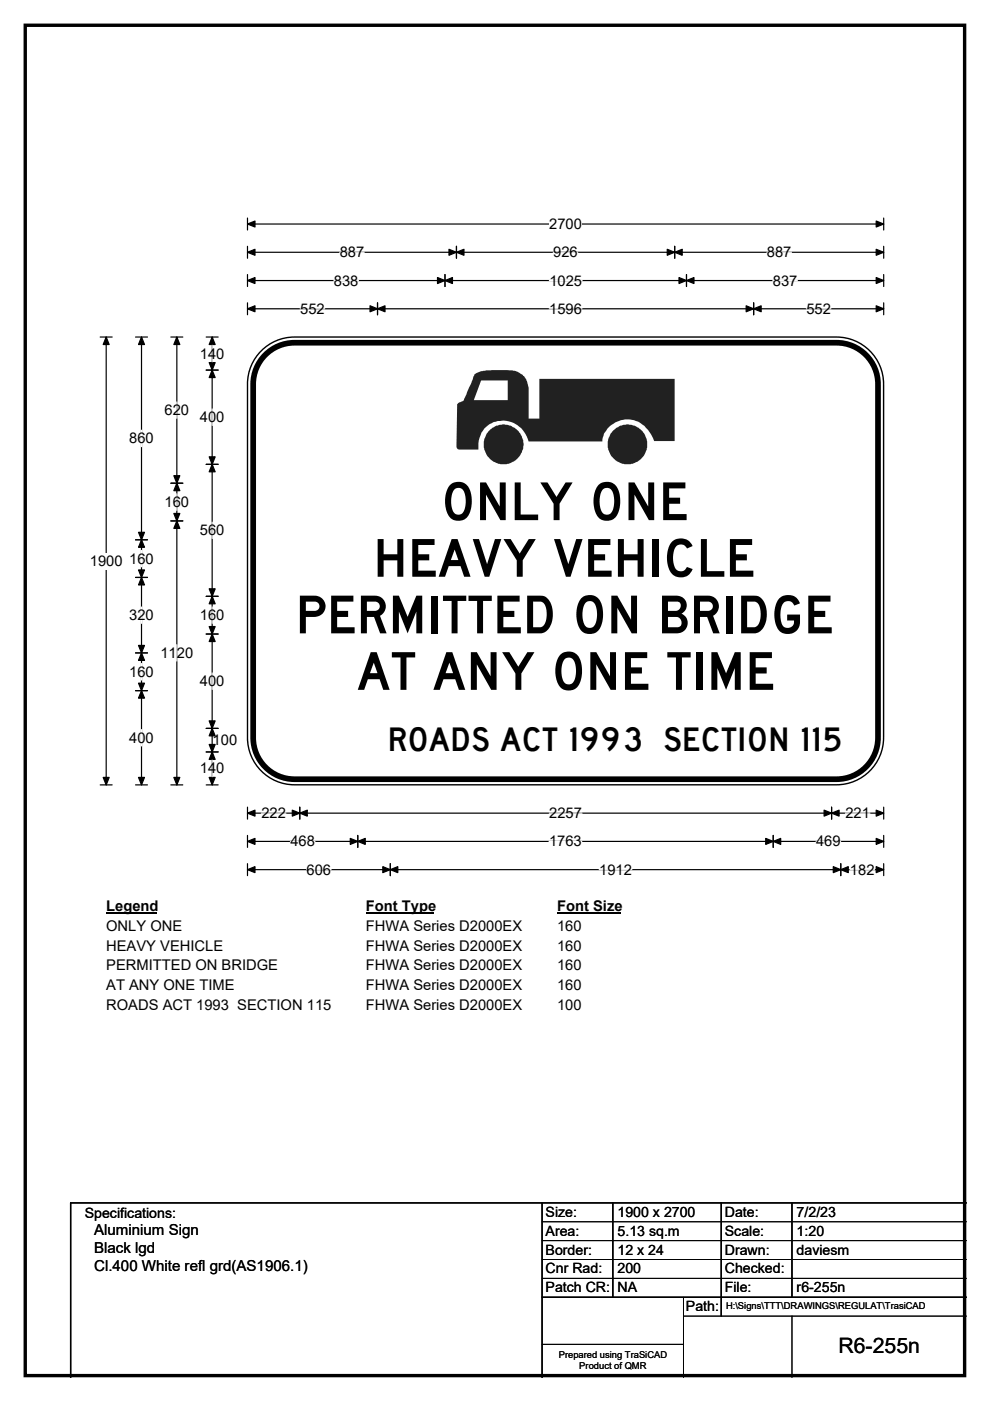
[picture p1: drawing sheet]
<svg xmlns="http://www.w3.org/2000/svg" width="210mm" height="297mm" viewBox="0 0 210 297" stroke-linecap="round" stroke-linejoin="round" font-family="sans-serif">
<path d="M5.4 5.4h199.2v286.3h-199.2z" fill="none" stroke="#000" stroke-width=".72"/>
<path d="M52.5 47.5h134.9M52.5 46.2v2.6M187.4 46.2v2.6" fill="none" stroke="#000" stroke-width=".25"/>
<path d="M52.5 47.5l1.6-.6v1.2zM185.8 46.9l1.6 .6-1.6 .6z" fill="#000" stroke="#000" stroke-width=".25"/>
<path d="M116.5 45.8h6.9v3.5h-6.9z" fill="#fff"/>
<g fill="none" stroke="#000" stroke-width=".25">
<path d="M52.5 53.5h134.9M52.5 52.2v2.6M52.5 58.2v2.5M52.5 59.5h134.9M94.4 58.2v2.5M96.8 52.2v2.6M143.1 52.2v2.6M145.6 58.2v2.5M187.4 52.2v2.6M187.4 58.2v2.5M21.3 71.5h2.5M22.5 71.5v94.9"/>
<path d="M52.5 64.2v2.5M52.5 65.5h134.9M80.1 64.2v2.5M159.9 64.2v2.5M187.4 64.2v2.5M21.3 166.4h2.5M52.5 171.1v2.6M52.5 177.1v2.6M52.5 172.4h134.9M52.5 178.4h134.9M63.6 171.1v2.6M75.9 177.1v2.6"/>
<path d="M164 177.1v2.6M176.4 171.1v2.6M187.4 171.1v2.6M187.4 177.1v2.6M52.5 183.1v2.6M52.5 184.4h134.9M82.8 183.1v2.6M178.3 183.1v2.6M187.4 183.1v2.6"/>
</g>
<g fill="#000" stroke="#000" stroke-width=".25">
<path d="M52.5 53.5l1.6-.6v1.2zM52.5 59.5l1.6-.7v1.3zM94.4 59.5l1.6-.7v1.3zM92.8 58.8l1.6 .7-1.6 .6zM96.8 53.5l1.6-.6v1.2zM95.2 52.9l1.6 .6-1.6 .6zM141.5 52.9l1.6 .6-1.6 .6zM143.1 53.5l1.6-.6v1.2zM144 58.8l1.6 .7-1.6 .6zM145.6 59.5l1.6-.7v1.3zM185.8 52.9l1.6 .6-1.6 .6zM185.8 58.8l1.6 .7-1.6 .6z"/>
<path d="M22.5 71.5l.7 1.5h-1.3zM52.5 65.5l1.6-.7v1.3zM80.1 65.5l1.6-.7v1.3zM78.5 64.8l1.6 .7-1.6 .6zM158.3 64.8l1.6 .7-1.6 .6zM159.9 65.5l1.5-.7v1.3zM185.8 64.8l1.6 .7-1.6 .6zM21.9 164.8h1.3l-.7 1.6zM52.5 172.4l1.6-.6v1.2zM52.5 178.4l1.6-.6v1.2zM63.6 172.4l1.6-.6v1.2zM62 171.8l1.6 .6-1.6 .6z"/>
<path d="M75.9 178.4l1.6-.6v1.2zM74.3 177.8l1.6 .6-1.6 .6zM162.4 177.8l1.6 .6-1.6 .6zM164 178.4l1.6-.6v1.2zM174.8 171.8l1.6 .6-1.6 .6zM176.4 172.4l1.6-.6v1.2zM185.8 171.8l1.6 .6-1.6 .6zM185.8 177.8l1.6 .6-1.6 .6zM52.5 184.4l1.6-.7v1.3zM82.8 184.4l1.6-.7v1.3zM81.2 183.7l1.6 .7-1.6 .6zM176.7 183.7l1.6 .7-1.6 .6z"/>
<path d="M178.3 184.4l1.6-.7v1.3zM185.8 183.7l1.6 .7-1.6 .6z"/>
</g>
<g fill="none" stroke="#fff" stroke-width=".25">
<path d="M70.8 59.5h5.2M72.1 53.5h5.2M116.5 59.5h7M117.3 53.5h5.3M162.7 53.5h5.2M163.9 59.5h5.2M63.7 65.5h5.2M116.5 65.5h6.9M171 65.5h5.2M55.4 172.4h5.2M61.6 178.4h5.2M116.5 178.4h6.9"/>
<path d="M116.5 172.4h6.9M173.1 178.4h5.2M179.3 172.4h5.2M65 184.4h5.2M127.1 184.4h6.9M180.3 184.4h5.2"/>
</g>
<path d="M19 117.2h7v3.5h-7z" fill="#fff"/>
<g fill="none" stroke="#000" stroke-width=".25">
<path d="M28.7 71.5h2.6M30 71.5v94.9M36.2 71.5h2.6M37.5 71.5v94.9M43.7 71.5h2.6M43.7 78.5h2.6M45 71.5v94.9M43.7 98.4h2.6M28.7 114.4h2.6M36.2 102.4h2.6M36.2 110.4h2.6M28.7 122.4h2.6"/>
<path d="M28.7 138.4h2.6M43.7 126.4h2.6M43.7 134.4h2.6M28.7 146.4h2.6M43.7 154.4h2.6M43.7 159.4h2.6M28.7 166.4h2.6M36.2 166.4h2.6M43.7 166.4h2.6"/>
</g>
<g fill="#000" stroke="#000" stroke-width=".25">
<path d="M30 71.5l.6 1.5h-1.2zM37.5 71.5l.6 1.5h-1.2zM45 78.5l.6 1.6h-1.2zM45 71.5l.6 1.5h-1.2zM44.4 76.9h1.2l-.6 1.6zM44.4 96.9h1.2l-.6 1.5zM45 98.4l.6 1.6h-1.2zM30 114.4l.6 1.6h-1.2zM29.4 112.9h1.2l-.6 1.5zM37.5 102.4l.6 1.6h-1.2zM36.9 108.9h1.2l-.6 1.5zM36.9 100.9h1.2l-.6 1.5z"/>
<path d="M37.5 110.4l.6 1.6h-1.2zM29.4 120.8h1.2l-.6 1.6zM30 122.4l.6 1.6h-1.2zM29.4 136.8h1.2l-.6 1.6zM30 138.4l.6 1.6h-1.2zM44.4 124.8h1.2l-.6 1.6zM45 126.4l.6 1.6h-1.2zM44.4 132.8h1.2l-.6 1.6zM45 134.4l.6 1.6h-1.2zM29.4 144.8h1.2l-.6 1.6zM30 146.4l.6 1.6h-1.2zM44.4 152.8h1.2l-.6 1.6z"/>
<path d="M45 154.4l.6 1.6h-1.2zM44.4 157.8h1.2l-.6 1.6zM45 159.4l.6 1.6h-1.2zM29.4 164.8h1.2l-.6 1.6zM36.9 164.8h1.2l-.6 1.6zM44.4 164.8h1.2l-.6 1.6z"/>
</g>
<g fill="none" stroke="#fff" stroke-width=".25">
<path d="M45 73.2v3.5M30 91.2v3.5M37.5 85.2v3.5M45 86.7v3.5M30 116.7v3.5M37.5 104.7v3.5M45 110.7v3.5M30 128.7v3.5M37.5 136.7v3.5M45 128.7v3.5M30 140.7v3.5M30 154.7v3.5"/>
<path d="M45 142.7v3.5M45 161.2v3.5"/>
</g>
<path d="M22.5 190.4h10.8v3.5h-10.8z" fill="#fff"/>
<path d="M22.5 193.7h10.8" fill="none" stroke="#000" stroke-width=".32"/>
<path d="M77.6 190.4h14.4v3.5h-14.4z" fill="#fff"/>
<path d="M77.6 193.7h14.4" fill="none" stroke="#000" stroke-width=".32"/>
<path d="M118.2 190.4h13.4v3.5h-13.4z" fill="#fff"/>
<path d="M118.2 193.7h13.4" fill="none" stroke="#000" stroke-width=".32"/>
<g fill="#fff">
<path d="M22.5 194.6h16v3.5h-16z"/>
<path d="M77.6 194.6h33.1v3.5h-33.1z"/>
<path d="M118.2 194.6h5.2v3.5h-5.2z"/>
<path d="M22.5 198.8h24.7v3.4h-24.7z"/>
<path d="M77.6 198.8h33.1v3.4h-33.1z"/>
<path d="M118.2 198.8h5.2v3.4h-5.2z"/>
<path d="M22.5 202.9h36.3v3.5h-36.3z"/>
<path d="M77.6 202.9h33.1v3.5h-33.1z"/>
<path d="M118.2 202.9h5.2v3.5h-5.2z"/>
<path d="M22.5 207.1h27.1v3.5h-27.1z"/>
<path d="M77.6 207.1h33.1v3.5h-33.1z"/>
<path d="M118.2 207.1h5.2v3.5h-5.2z"/>
<path d="M22.5 211.3h47.6v3.5h-47.6z"/>
<path d="M77.6 211.3h33.1v3.5h-33.1z"/>
<path d="M118.2 211.3h5.2v3.5h-5.2z"/>
</g>
<path d="M55 74.8a10 10 0 0 1 7.5-3.3h114.9a10 10 0 0 1 10 9.9v75a10 10 0 0 1-10 10h-114.9a10 10 0 0 1-10-10v-75a9.9 9.9 0 0 1 2.5-6.6z" fill-rule="evenodd" fill="#fff" stroke="#fff" stroke-width=".21"/>
<path d="M56.3 75.2a8.8 8.8 0 0 1 6.2-2.5h114.9a8.8 8.8 0 0 1 8.8 8.7v75a8.8 8.8 0 0 1-8.8 8.8h-114.9a8.8 8.8 0 0 1-8.8-8.8v-75a8.8 8.8 0 0 1 2.6-6.2z" fill="none" stroke="#000" stroke-width="1.2"/>
<path d="M55 74.8a10 10 0 0 1 7.5-3.3h114.9a10 10 0 0 1 10 9.9v75a10 10 0 0 1-10 10h-114.9a10 10 0 0 1-10-10v-75a9.9 9.9 0 0 1 2.5-6.6z" fill="none" stroke="#000" stroke-width=".3"/>
<path d="M102 80.7h5.7v4.1h-7.2zM100.6 79.4l1.4-.7 1.1-.2h4.4a4.7 4.7 0 0 1 3.7 1.3l.6 1.1 .3 1.2v6.7h2.3v-8.5h28.7v13.2h-4.4a6.1 6.1 0 0 0-7-4.4 5 5 0 0 0-3.9 4.5h-15.7a5.6 5.6 0 0 0-9.4-2.7l-.7 1.3a5.4 5.4 0 0 0-.5 3.1h-4.3l-.3-.3 .1-9.3 .1-.2a2.26 2.26 0 0 0 1.8-1.9zM128.9 94.2a4.2 4.2 0 0 0 8.4 0 4.2 4.2 0 0 0-8.4 0zM102.6 94.2a4.2 4.2 0 0 0 8.4 0 4.2 4.2 0 0 0-8.4 0z" fill-rule="evenodd" fill="#24211d"/>
<path d="M115 255v37M130 255v20M153 255v24M168 255v20M205 255h-190v37M115 275h90" fill="none" stroke="#000" stroke-width=".3"/>
<path d="M115 259h90M115 263h90M115 267h90M115 271h90M145 279h60M145 275v17M168 279v13M115 285h30" fill="none" stroke="#000" stroke-width=".21"/>
<g font-size="11.1">
<text x="93.6" y="110.3">ONLY ONE</text>
<text x="79.1" y="122.3">HEAVY VEHICLE</text>
<text x="62.7" y="134.3">PERMITTED ON BRIDGE</text>
<text x="75.6" y="146.3">AT ANY ONE TIME</text>
</g>
<text font-size="6.9" x="82.2" y="159.3">ROADS ACT 1993 SECTION 115</text>
<text font-size="4.5" x="177.8" y="286.9">R6-255n</text>
<g font-size="3.2">
<text x="20" y="261.9">Aluminium Sign</text>
<text x="20" y="265.7">Black lgd</text>
<text x="20" y="269.6">Cl.400 White refl grd(AS1906.1)</text>
</g>
<g font-size="3.1">
<text x="116.5" y="48.6">2700</text>
<text x="72.1" y="54.5">887</text>
<text x="117.3" y="54.5">926</text>
<text x="162.7" y="54.5">887</text>
<text x="70.8" y="60.5">838</text>
<text x="116.5" y="60.5">1025</text>
<text x="163.9" y="60.5">837</text>
<text x="63.7" y="66.5">552</text>
<text x="116.5" y="66.5">1596</text>
<text x="171" y="66.5">552</text>
<text x="42.4" y="76">140</text>
<text x="34.9" y="88">620</text>
<text x="42.4" y="89.5">400</text>
<text x="27.4" y="94">860</text>
<text x="34.9" y="107.5">160</text>
<text x="42.4" y="113.5">560</text>
<text x="19" y="120">1900</text>
<text x="27.4" y="119.5">160</text>
<text x="27.4" y="131.5">320</text>
<text x="42.4" y="131.5">160</text>
<text x="27.4" y="143.5">160</text>
<text x="34" y="139.5">1120</text>
<text x="42.4" y="145.5">400</text>
<text x="27.4" y="157.5">400</text>
<text x="45.1" y="158">100</text>
<text x="42.4" y="164">140</text>
<text x="55.4" y="173.5">222</text>
<text x="116.5" y="173.5">2257</text>
<text x="179.3" y="173.5">221</text>
<text x="61.6" y="179.5">468</text>
<text x="116.5" y="179.5">1763</text>
<text x="173.1" y="179.5">469</text>
<text x="65" y="185.4">606</text>
<text x="127.1" y="185.4">1912</text>
<text x="180.3" y="185.4">182</text>
<text x="22.5" y="193.2">Legend</text>
<text x="22.5" y="197.4">ONLY ONE</text>
<text x="77.6" y="193.2">Font Type</text>
<text x="77.6" y="197.4">FHWA Series D2000EX</text>
<text x="118.2" y="193.2">Font Size</text>
<text x="118.2" y="197.4">160</text>
<text x="22.5" y="201.5">HEAVY VEHICLE</text>
<text x="77.6" y="201.5">FHWA Series D2000EX</text>
<text x="118.2" y="201.5">160</text>
<text x="22.5" y="205.7">PERMITTED ON BRIDGE</text>
<text x="22.5" y="209.9">AT ANY ONE TIME</text>
<text x="77.6" y="205.7">FHWA Series D2000EX</text>
<text x="77.6" y="209.9">FHWA Series D2000EX</text>
<text x="118.2" y="205.7">160</text>
<text x="118.2" y="209.9">160</text>
<text x="22.5" y="214.1">ROADS ACT 1993 SECTION 115</text>
<text x="77.6" y="214.1">FHWA Series D2000EX</text>
<text x="118.2" y="214.1">100</text>
</g>
<g font-size="3">
<text x="115.7" y="258">Size:</text>
<text x="131" y="258">1900 x 2700</text>
<text x="153.7" y="258">Date:</text>
<text x="169" y="258">7/2/23</text>
<text x="18" y="258.2">Specifications:</text>
<text x="115.7" y="262">Area:</text>
<text x="131" y="262">5.13 sq.m</text>
<text x="153.7" y="262">Scale:</text>
<text x="169" y="262">1:20</text>
<text x="115.7" y="266">Border:</text>
<text x="115.7" y="270">Cnr Rad:</text>
<text x="131" y="266">12 x 24</text>
<text x="131" y="270">200</text>
<text x="153.7" y="266">Drawn:</text>
<text x="153.7" y="270">Checked:</text>
<text x="169" y="266">daviesm</text>
<text x="115.7" y="274">Patch CR:</text>
<text x="131" y="274">NA</text>
<text x="153.7" y="274">File:</text>
<text x="169" y="274">r6-255n</text>
<text x="145.5" y="278">Path:</text>
</g>
<g font-size="2">
<text x="154" y="277.6">H:\Signs\TTT\DRAWINGS\REGULAT\TrasiCAD</text>
<text x="118.5" y="287.8">Prepared using TraSiCAD</text>
<text x="122.9" y="290.2">Product of QMR</text>
</g>
</svg>
